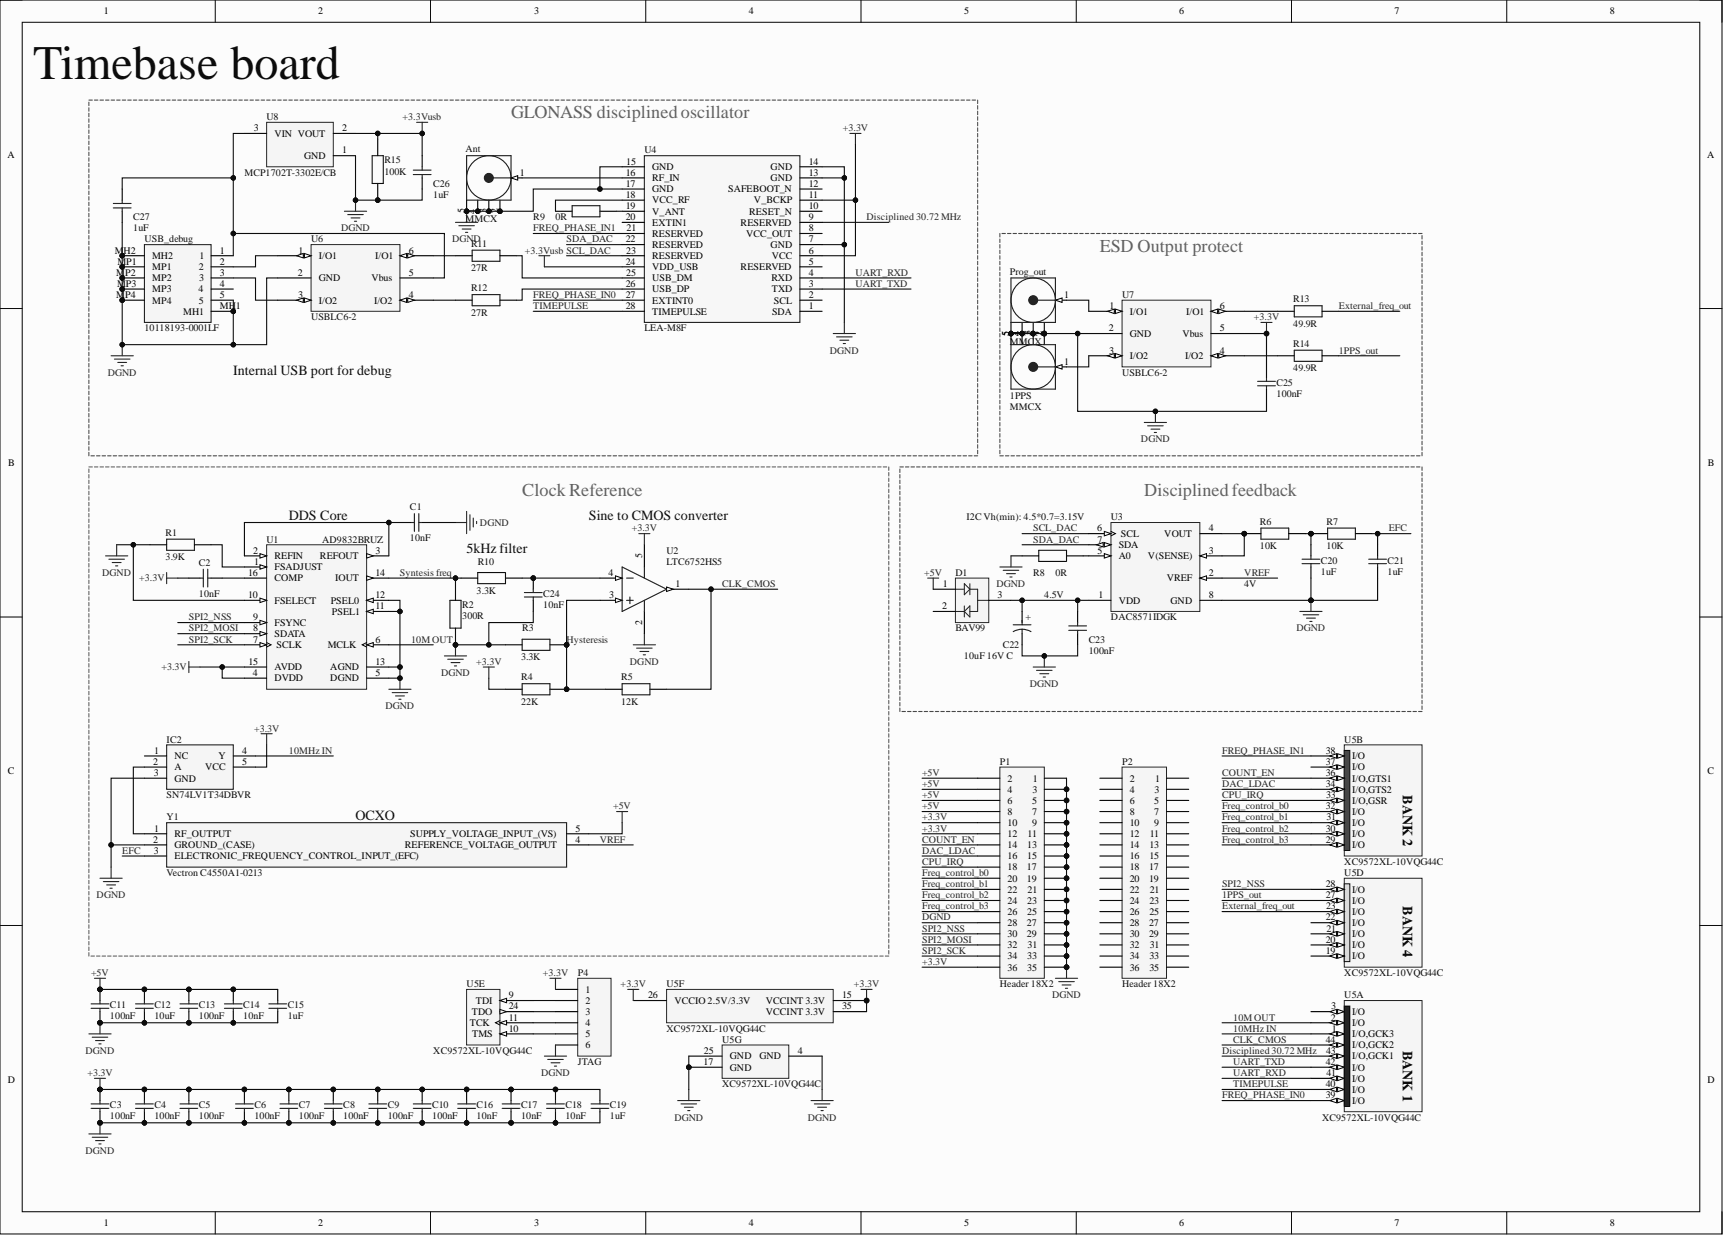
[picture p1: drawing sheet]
# Altium project Timebase board.PrjPcb
1 sheet, 60 parts. Net scope: global (net labels, ports and power ports of the same name join across sheets).
Board file: Timebase_PCB.PcbDoc

## Sheet Timebase_shcematics.SchDoc: Ultra-Precision low speed ramp generator for low current calibration
size A3; PageSetup: Record=PageOptions¦CenterHorizontal=True¦CenterVertical=True¦PrintScale=0.52¦XCorrection=1.00¦YCorrection=1.00¦PrintKind=0¦BorderSize=5000000¦LeftOffset=0¦BottomOffset=0¦Orientation=2¦PaperLength=1000¦PaperWidth=1000¦Scale=100¦PaperSource=7¦PrintQuality=-3¦MediaType=1¦DitherType=10¦PrintScaleMode=1¦PaperKind=A4¦PaperIndex=9

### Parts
1PPS  MMCX  [MMCX2.54-V5]
Ant  MMCX  [MMCX2.54-V5]
C1  10nF  [CAP 0603]
C2  10nF  [CAP 0603]
C3  100nF  [CAP 0603]
C4  100nF  [CAP 0603]
C5  100nF  [CAP 0603]
C6  100nF  [CAP 0603]
C7  100nF  [CAP 0603]
C8  100nF  [CAP 0603]
C9  100nF  [CAP 0603]
C10  100nF  [CAP 0603]
C11  100nF  [CAP 0603]
C12  10uF  [CAP 0603]
C13  100nF  [CAP 0603]
C14  10nF  [CAP 0603]
C15  1uF  [CAP 0603]
C16  10nF  [CAP 0603]
C17  10nF  [CAP 0603]
C18  10nF  [CAP 0603]
C19  1uF  [CAP 0603]
C20  1uF  [CAP 0603]
C21  1uF  [CAP 0603]
C22  10uF 16V C  [CAPMP6032X280N]
C23  100nF  [CAP 0603]
C24  10nF  [CAP 0603]
C25  100nF  [CAP 0603]
C26  1uF  [CAP 0603]
C27  1uF  [CAP 0603]
D1  BAV99  [INF-SOT23_N]
IC2  SN74LV1T34DBVR  [SOT95P280X145-5N]
P1  Header 18X2  [HDR2X18]
P2  Header 18X2  [HDR2X18]
P4  JTAG  [HDR1X6]
Prog_out  MMCX  [MMCX2.54-V5]
R1  3.9K  [1608[0603]]
R2  300R  [Yegeo 0603]
R3  3.3K  [Yegeo 0603]
R4  22K  [Yegeo 0603]
R5  12K  [Yegeo 0603]
R6  10K  [1608[0603]]
R7  10K  [1608[0603]]
R8  0R  [1608[0603]]
R9  0R  [1608[0603]]
R10  3.3K  [Yegeo 0603]
R11  27R  [1608[0603]]
R12  27R  [1608[0603]]
R13  49.9R  [1608[0603]]
R14  49.9R  [1608[0603]]
R15  100K  [1608[0603]]
U1  AD9832BRUZ  [ADI-RU-16_N]
U2  LTC6752HS5  [TI-DBV5_N]
U3  DAC8571IDGK  [TI-DGK8_N]
U4  LEA-M8F  [LEA]
U5  XC9572XL-10VQG44C  [VQG44_N]  (parts A,B,D,E,F,G of 7)
U6  USBLC6-2  [SOT23-6L]
U7  USBLC6-2  [SOT23-6L]
U8  MCP1702T-3302E/CB  [SOT-23A-CB3_N]
USB_debug  10118193-0001LF  [101181930001LF]
Y1  Vectron C4550A1-0213  [C4550C508SV120RFSA11128MHZ]

### Blocks framed on the sheet
GLONASS disciplined oscillator: Ant C26 C27 R9 R11 R12 R15 U4 U6 U8 USB_debug
ESD Output protect: 1PPS C25 Prog_out R13 R14 U7
Clock Reference: C1 C2 C24 IC2 R1-R5 R10 U1 U2 Y1
Disciplined feedback: C20-C23 D1 R6-R8 U3

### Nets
+3.3V: C2.1 C3.2 C4.2 C5.2 C6.2 C7.2 C8.2 C9.2 C10.2 C16.2 C17.2 C18.2 C19.2 C25.2 IC2.5(VCC) P1.10 P1.12 P1.36 P4.1 R4.2 U1.4(DVDD) U1.15(AVDD) U2.5(V+) U4.6(VCC) U4.11(V_BCKP) U5.15(VCCINT_3.3V) U5.26(VCCIO_2.5V/3.3V) U5.35(VCCINT_3.3V) U7.5(Vbus)
+3.3Vusb: C26.2 R15.1(A) U4.24(VDD_USB) U8.2(VOUT)
+5V: C11.2 C12.2 C13.2 C14.2 C15.2 D1.1(A1) P1.2 P1.4 P1.6 P1.8 Y1.5(SUPPLY_VOLTAGE_INPUT_(VS))
DGND: 1PPS.2(GND) 1PPS.3(GND) 1PPS.4(GND) 1PPS.5(GND) Ant.2(GND) Ant.3(GND) Ant.4(GND) Ant.5(GND) C1.2 C3.1 C4.1 C5.1 C6.1 C7.1 C8.1 C9.1 C10.1 C11.1 C12.1 C13.1 C14.1 C15.1 C16.1 C17.1 C18.1 C19.1 C20.1 C21.1 C22.2 C23.1 C24.1 C25.1 C26.1 C27.1 IC2.3(GND) P1.1 P1.3 P1.5 P1.7 P1.9 P1.11 P1.13 P1.15 P1.17 P1.19 P1.21 P1.23 P1.25 P1.27 P1.28 P1.29 P1.31 P1.33 P1.35 P4.6 Prog_out.2(GND) Prog_out.3(GND) Prog_out.4(GND) Prog_out.5(GND) R1.2 R2.1(A) R3.2 R8.2 R15.2 U1.5(DGND) U1.10(FSELECT) U1.11(PSEL1) U1.12(PSEL0) U1.13(AGND) U2.2(V-) U3.8(GND) U4.7(GND) U4.13(GND) U4.14(GND) U4.15(GND) U4.17(GND) U5.4(GND) U5.17(GND) U5.25(GND) U6.2(GND) U7.2(GND) U8.1(GND) USB_debug.5 USB_debug.MH1 USB_debug.MH2 USB_debug.MP1 USB_debug.MP2 USB_debug.MP3 USB_debug.MP4 Y1.2(GROUND_(CASE))
1PPS_out: R14.1(A) U5.27(I/O)
10M OUT: U1.6(MCLK) U5.2(I/O)
10MHz IN: IC2.4(Y) U5.1(I/O,GCK3)
CLK_CMOS: R5.1(A) U2.1(OUT) U5.44(I/O,GCK2)
COUNT_EN: P1.14 U5.36(I/O,GTS1)
CPU_IRQ: P1.18 U5.33(I/O,GSR)
DAC_LDAC: P1.16 U5.34(I/O,GTS2)
Disciplined 30.72 MHz: U4.9(RESERVED) U5.43(I/O,GCK1)
EFC: C21.2 R7.1(A) Y1.3(ELECTRONIC_FREQUENCY_CONTROL_INPUT_(EFC))
External_freq_out: R13.1(A) U5.23(I/O)
Freq_control_b0: P1.20 U5.32(I/O)
Freq_control_b1: P1.22 U5.31(I/O)
Freq_control_b2: P1.24 U5.30(I/O)
Freq_control_b3: P1.26 U5.29(I/O)
FREQ_PHASE_IN0: U4.27(EXTINT0) U5.39(I/O)
FREQ_PHASE_IN1: U4.21(RESERVED) U5.38(I/O)
Hysteresis: R3.1(A) R4.1(A) R5.2 U2.3(IN+)
SCL_DAC: U3.6(SCL) U4.23(RESERVED)
SDA_DAC: U3.7(SDA) U4.22(RESERVED)
SPI2_MOSI: P1.32 U1.8(SDATA)
SPI2_NSS: P1.30 U1.9(FSYNC) U5.28(I/O)
SPI2_SCK: P1.34 U1.7(SCLK)
Syntesis freq: R2.2 R10.2 U1.14(IOUT)
TIMEPULSE: U4.28(TIMEPULSE) U5.40(I/O)
UART_RXD: U4.4(RXD) U5.41(I/O)
UART_TXD: U4.3(TXD) U5.42(I/O)
VREF: U3.2(VREF) Y1.4(REFERENCE_VOLTAGE_OUTPUT)
Net1PPS_1: 1PPS.1(Signal) U7.3(I/O2)
NetAnt_1: Ant.1(Signal) U4.16(RF_IN)
NetC1_1: C1.1 U1.2(REFIN) U1.3(REFOUT)
NetC2_2: C2.2 U1.16(COMP)
NetC20_2: C20.2 R6.1(A) R7.2
NetC22_1: C22.1 C23.2 D1.3(C) U3.1(VDD)
NetC24_2: C24.2 R10.1(A) U2.4(IN-)
NetC27_2: C27.2 U6.5(Vbus) U8.3(VIN) USB_debug.1
NetIC2_2: IC2.2(A) Y1.1(RF_OUTPUT)
NetP4_2: P4.2 U5.9(TDI)
NetP4_3: P4.3 U5.24(TDO)
NetP4_4: P4.4 U5.11(TCK)
NetP4_5: P4.5 U5.10(TMS)
NetProg_out_1: Prog_out.1(Signal) U7.1(I/O1)
NetR1_1: R1.1(A) U1.1(FSADJUST)
NetR6_2: R6.2 U3.3(V(SENSE)) U3.4(VOUT)
NetR8_1: R8.1(A) U3.5(A0)
NetR9_1: R9.1(A) U4.19(V_ANT)
NetR9_2: R9.2 U4.18(VCC_RF)
NetR11_1: R11.1(A) U4.25(USB_DM)
NetR11_2: R11.2 U6.6(I/O1)
NetR12_1: R12.1(A) U4.26(USB_DP)
NetR12_2: R12.2 U6.4(I/O2)
NetR13_2: R13.2 U7.6(I/O1)
NetR14_2: R14.2 U7.4(I/O2)
NetU6_1: U6.1(I/O1) USB_debug.2
NetU6_3: U6.3(I/O2) USB_debug.3

Not connected (* = marked no-connect by the designer): D1 2(K2); IC2 1(NC); P2 1 2 3 4 5 6 7 8 9 10 11 12 13 14 15 16 17 18 19 20 21 22 23 24 25 26 27 28 29 30 31 32 33 34 35 36; U4 1(SDA) 2(SCL) 5(RESERVED) 8(VCC_OUT) 10(RESET_N) 12(SAFEBOOT_N) 20(EXTIN1); U5 3(I/O) 19(I/O) 20(I/O) 21(I/O) 22(I/O) 37(I/O); USB_debug 4

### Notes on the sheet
- Timebase board
- Internal USB port for debug
- (near U1) DDS Core
- Sine to CMOS converter
- (near U3) I2C Vh(min): 4.5*0.7=3.15V
- 5kHz filter
- 4V
- 4.5V
- (near Y1) OCXO
